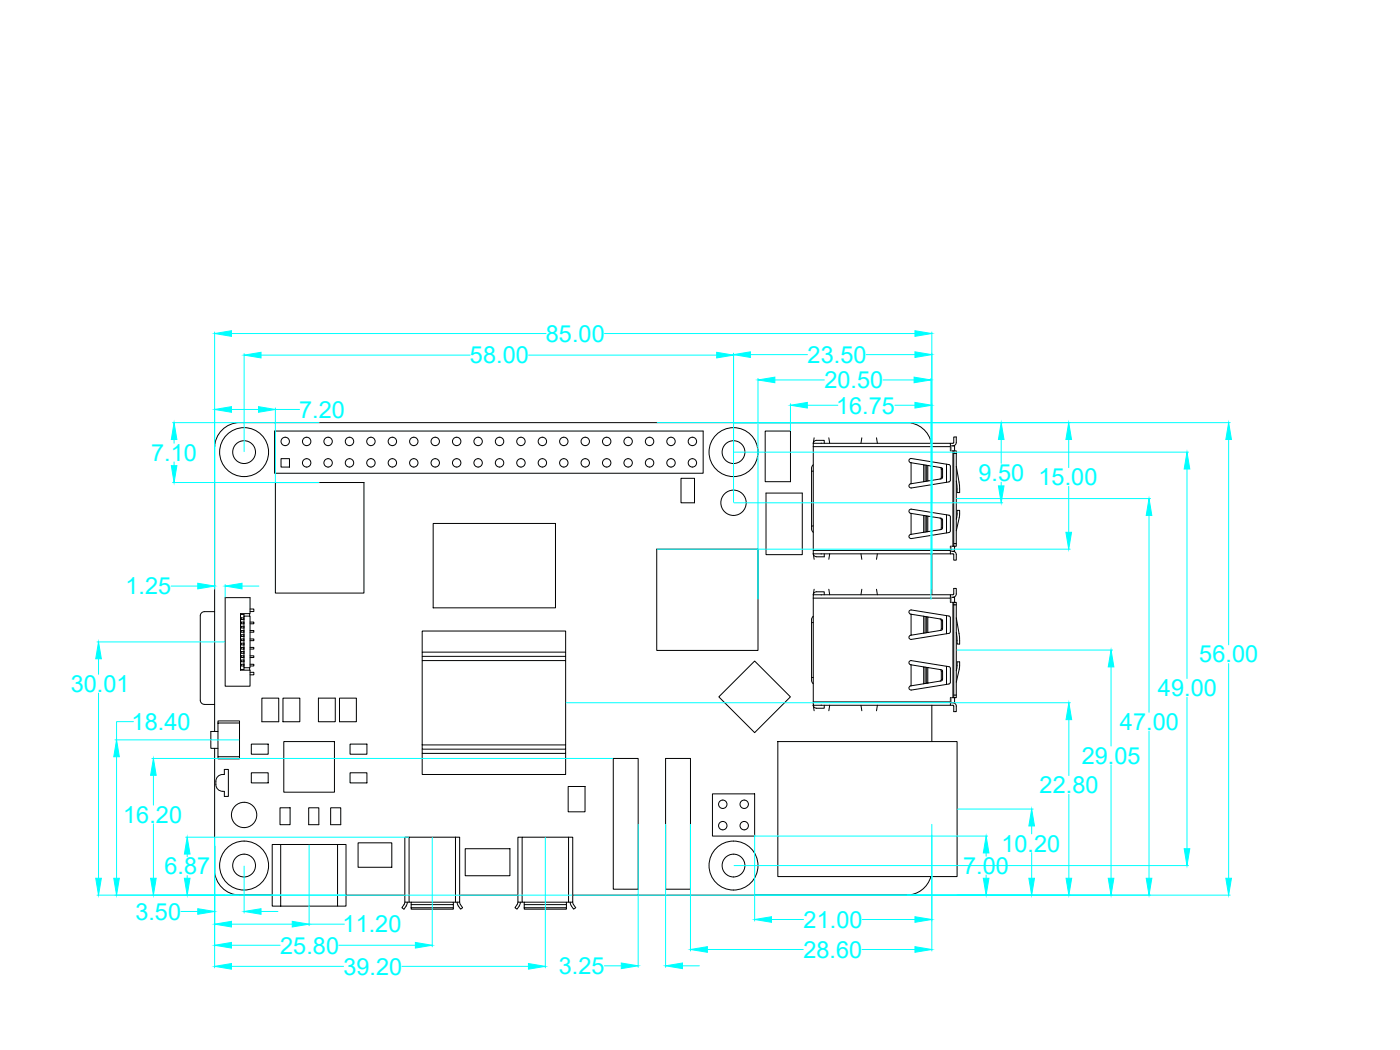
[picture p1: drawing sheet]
<svg xmlns="http://www.w3.org/2000/svg" width="1219mm" height="914mm" viewBox="0 0 1219 914" stroke-linecap="round" stroke-linejoin="round" font-family="sans-serif">
<!-- layer: 0 -->
<g fill="none" stroke="#000" stroke-width=".87">
<path d="M209 368a22 22 0 0 0-22 22v247M209 368h580M239 375h373v37h-373zM666 375h22v44h-22zM789 368a22 22 0 0 1 22 18M245 399h7v8h-7zM708 389h120v4h2M708 389v-3h120v3M708 389v90M709 381l-1 5 1-2h2l7-1v3M722 381l1 5M751 381l-1 5"/>
<path d="M763 381l1 5M828 386h2l1-5h2l-1 6-2 1M828 388h3v5M831 395v78h2v-78M831 395v-2h2v2M831 393h-1v83h1M831 395h2M593 417h12v21h-12zM708 405l-1 2v3M708 410h-1v48M793 403a1.9 1.9 0 0 1-1-2 1.9 1.9 0 0 1 2-2l32 6 2 1M793 403l11 2v14l-11 2"/>
<path d="M793 403v18M804 405h2v14h-2M806 405h1v14h-1M807 405h1M808 405l11 2 1 2-1 8-11 2zM808 419h-1M819 407h1l1 2h-1M821 409v7h-1M821 416l-1 1h-1M824 404v16M828 418l-2 2-32 5a1.9 1.9 0 0 1-2-2 1.9 1.9 0 0 1 1-2M828 406v12"/>
<path d="M833 406l2 15 1 8h-2l-1-10M240 420h77v96h-77zM667 429h32v54h-32zM377 456h107v73h-107zM708 458h-1v4l1 2M793 447l11 2v15l-11 1M793 447a1.9 1.9 0 0 1-1-2 1.9 1.9 0 0 1 2-2l32 6 2 1M793 447v18M804 449h2v14l-2 1M806 449h1v14h-1M807 449h1M808 449l11 3 1 8-1 1-11 2z"/>
<path d="M819 451h1l1 2h-1M821 453v7h-1M821 460l-1 1h-1M824 448v16M828 450v12M833 452l1-8h2v6l-3 12M572 478h88v88h-88zM808 463h-1M828 462l-2 2-32 5a1.9 1.9 0 0 1-2-2 1.9 1.9 0 0 1 1-2M830 476h-2v3M831 473v3h2v-3M831 476v4h-3"/>
<path d="M708 482l1 2 2 1h7v-3M708 482v-3h120v3M708 482l1 5M723 482l-1 5M750 482l1 5M764 482l-1 5M811 482v36M830 480l2 2 1 6h-2v-5l-1-1h-122M709 513l-1 5 1-2 2-1h7v3M722 513l1 5M751 513l-1 5M763 513l1 5"/>
<path d="M831 517v-5h2v5M831 517l-1 1h-2M833 517l-1 2-2 1M187 533h-9a4 4 0 0 0-4 3v74a4 4 0 0 0 4 3h9M196 520h22v14h-9v50h9v14h-22zM209 535h1M210 534v1h2v2M210 538h2v2h-2zM212 538h.1M212 540h.1M212 537h6v45h-6zM217 534v3"/>
<path d="M218 530h3v3h-3M708 537l-1 1v4M708 521h120v4h2M708 521v-3h120v3M708 521v90M793 535a1.9 1.9 0 0 1-1-2 1.9 1.9 0 0 1 2-2l32 5 2 2M804 537l-11-2v18l11-2M804 537h2v14h-2M804 537v14M806 537h1v14h-1M807 537h1M808 537l11 2 1 9-1 1-11 2z"/>
<path d="M819 539h1l1 2-1-1M824 536v16M828 538v12M828 520h3v5M831 525h2v2h-2zM831 527v78h2v-78M831 525h-1v83h1M833 538l2 15 1 8h-2l-1-10M210 549h2v2h-2zM210 542h2v1h-2zM210 556h2v2h-2zM210 553h2v1h-2z"/>
<path d="M210 545h2v2h-2zM212 551h.1M212 549h.1M212 543h.1M212 542h.1M212 556h.1M212 558h.1M218 556h3v2h-3M218 549h3v2h-3M218 542h3v1h-3M708 542h-1v48M808 551h-1"/>
<path d="M821 541v6l-1 1M821 547l-1 2h-1M828 550l-2 2-32 5a1.8 1.8 0 0 1-2-2 1.8 1.8 0 0 1 1-2M210 571h2v2h-2zM210 564h2v1h-2zM210 575h2v1h-2zM212 578h-2v2h2M212 560h-2v2h2M212 567h-2v2h2M212 560v2M212 567v2M212 578v2"/>
<path d="M212 560h.1M212 562h.1M212 567h.1M212 569h.1M212 578h.1M212 580h.1M212 564h.1M212 565h.1M212 571h.1M212 573h.1M218 578h3v2h-3M218 564h3v1h-3"/>
<path d="M218 571h3v2h-3M368 575h125v74h-125zM368 575v-3h125v3M368 572v-4h125v4M368 568v-18h125v18M793 579l11 2v14l-11 2M793 579v18M794 575a1.9 1.9 0 0 0-2 2 1.9 1.9 0 0 0 1 2M794 575l32 6 2 1M210 583v1M212 582v1h-3M217 582v2"/>
<path d="M218 585h3v3h-3M707 592l1 3M708 590h-1v3M804 581h2v14h-2M806 581h1v14h-1M807 581h1M808 581l11 2 1 2-1 8-11 2zM808 595h-1M819 583h1l1 2h-1M821 585v7h-1M821 592l-1 1h-1M824 580v16"/>
<path d="M828 594l-2 2-32 5a1.9 1.9 0 0 1-2-2 1.9 1.9 0 0 1 1-2M828 582v12M835 583l1-7h-2l-1 8M835 583l-2 11M228 608h15v21h-15zM246 608h15v21h-15zM277 608h15v21h-15zM296 608h14v21h-14zM626 607l31-31 31 31-31 31zM708 611h120v3h-120zM708 614l1 5M718 614v3h-7l-2-1-1-2"/>
<path d="M723 614l-1 5M750 614l1 5M764 614l-1 5M811 614v32M828 614h2l1 1M830 612l2 1 1 2M830 608h-2v3M831 605v3h2v-3M831 615v5h2v-5M831 608v4h-3M190 637h-6v15h6M190 630h19v29h-19z"/>
<path d="M190 630v-2h19v2M187 652v105a22 22 0 0 0 22 22M190 659v2h19v-2M219 648h15v9h-15zM247 646h44v44h-44zM305 648h15v9h-15zM368 649v3h125v-3M368 652v4h125v-4M368 656v18h125v-18M677 646h157v117h-157zM194 674a6 6 0 0 0-6 6v3a6 6 0 0 0 6 6M194 674h1v-4h4v24h-4v-5h-1"/>
<path d="M219 673h15v9h-15zM305 673h15v9h-15zM534 660h22v114h-22zM580 660h21v114h-21zM495 685h14v22h-14zM620 691h37v37h-37zM244 703h9v15h-9zM269 703h9v15h-9zM288 703h9v15h-9zM244 735h50v54h-50zM244 735h-7v54h7M294 735h7v54h-7"/>
<path d="M312 734h29v21h-29zM356 729h-3v57h3M397 729v57h-2M397 729h-41v57h2M397 729h3v57h-3M405 739h39v24h-39zM455 729h-4v57h4M495 729v57h-2M209 780h28M301 780h52M400 780h51M499 780h290"/>
<path d="M811 763a22 22 0 0 1-22 16M353 786l-3 5 2 1 2-3M355 786l-1 3M358 791h37v1h-37zM358 791v-3h37v3M358 788v-2h37v2M398 786l1 3M400 786l3 5-2 1-2-3M451 786l-1 2M453 786v2l-3 4-2-1 2-3M457 791h36v1h-36zM457 791v-3h36v3"/>
<path d="M457 788v-2h36v2M457 786h-2v-57h44v57h-4M497 786v2l3 4 1-1-2-5"/>
<circle cx="213" cy="394" r="21"/>
<circle cx="213" cy="394" r="10"/>
<circle cx="248" cy="384" r="4"/>
<circle cx="267" cy="384" r="4"/>
<circle cx="286" cy="384" r="4"/>
<circle cx="304" cy="384" r="4"/>
<circle cx="323" cy="384" r="4"/>
<circle cx="342" cy="384" r="4"/>
<circle cx="360" cy="384" r="4"/>
<circle cx="379" cy="384" r="4"/>
<circle cx="398" cy="384" r="4"/>
<circle cx="416" cy="384" r="4"/>
<circle cx="435" cy="384" r="4"/>
<circle cx="454" cy="384" r="4"/>
<circle cx="472" cy="384" r="4"/>
<circle cx="491" cy="384" r="4"/>
<circle cx="510" cy="384" r="4"/>
<circle cx="528" cy="384" r="4"/>
<circle cx="547" cy="384" r="4"/>
<circle cx="566" cy="384" r="4"/>
<circle cx="584" cy="384" r="4"/>
<circle cx="603" cy="384" r="4"/>
<circle cx="639" cy="394" r="21"/>
<circle cx="639" cy="394" r="10"/>
<circle cx="267" cy="403" r="4"/>
<circle cx="286" cy="403" r="4"/>
<circle cx="304" cy="403" r="4"/>
<circle cx="323" cy="403" r="4"/>
<circle cx="342" cy="403" r="4"/>
<circle cx="360" cy="403" r="4"/>
<circle cx="379" cy="403" r="4"/>
<circle cx="398" cy="403" r="4"/>
<circle cx="416" cy="403" r="4"/>
<circle cx="435" cy="403" r="4"/>
<circle cx="454" cy="403" r="4"/>
<circle cx="472" cy="403" r="4"/>
<circle cx="491" cy="403" r="4"/>
<circle cx="510" cy="403" r="4"/>
<circle cx="528" cy="403" r="4"/>
<circle cx="547" cy="403" r="4"/>
<circle cx="566" cy="403" r="4"/>
<circle cx="584" cy="403" r="4"/>
<circle cx="603" cy="403" r="4"/>
<circle cx="639" cy="438" r="11"/>
<circle cx="213" cy="710" r="11"/>
<circle cx="629" cy="719" r="4"/>
<circle cx="629" cy="700" r="4"/>
<circle cx="648" cy="700" r="4"/>
<circle cx="648" cy="719" r="4"/>
<circle cx="213" cy="754" r="21"/>
<circle cx="213" cy="754" r="10"/>
<circle cx="639" cy="754" r="21"/>
<circle cx="639" cy="754" r="10"/>
</g>
<g fill="#000" stroke="#000" stroke-width=".87">
<circle cx="715" cy="386" r=".1"/>
<circle cx="715" cy="614" r=".1"/>
</g>
<path d="M828 388v5M828 476v4M828 520v5M828 608v4" fill="none" stroke="#808080" stroke-width=".87"/>
<g fill="none" stroke="#0ff" stroke-width=".87">
<path d="M187 289v224M202 290h274M526 290h271M811 289v224M213 308v85M227 309h182M460 309h164M639 308v129M653 309h50M754 309h43M660 330v192M675 331h43"/>
<path d="M769 331h27M811 330v192M202 357h23M240 355v65M240 357h21M688 352v23M703 353h27M779 353h18M150 368h128M572 368h499M152 383v3M639 394h396"/>
<path d="M872 383v21M931 383v24M1070 383v179M152 402v4M872 420v3M1034 408v183M150 420h128M639 438h234M833 434h169M931 424v40M1001 449v171M572 478h360"/>
<path d="M149 510h23M196 509v11M211 510h14M84 559h112M86 574v13M833 566h136M1070 578v187M968 581v69M86 604v161M493 612h439M1034 607v132M116 628h-14v16"/>
<path d="M931 627v48M1001 637v128M100 644h108M102 659v106M132 660h402M134 675v26M968 666v99M931 692v73M134 717v48M556 718v124M580 718v124M601 718v110"/>
<path d="M811 718v110M834 705h66M898 719v7M162 729h194M187 730v113M269 736v70M376 730v94M475 730v113M657 727v75M658 728h202M163 744v2M213 754v41"/>
<path d="M639 754h396M859 743v3M898 742v23M84 780h414M163 762v3M500 780h571M859 762v3M158 794h14M227 794h15M202 805h53M269 805h31M672 801h28"/>
<path d="M751 801h46M202 823h42M295 823h67M616 827h84M751 827h46M202 842h97M350 842h110M526 841h15M594 841h15"/>
</g>
<g fill="#0ff" stroke="#0ff" stroke-width=".87">
<path d="M163 729l2 15h-4z"/>
<path d="M161 765h4l-2 15z"/>
<path d="M362 821l14 2-14 3z"/>
<path d="M187 823l15-2v5z"/>
<path d="M460 839l15 3-15 2z"/>
<path d="M187 842l15-3v5z"/>
<path d="M255 802l14 3-14 2z"/>
<path d="M187 805l15-3v5z"/>
<path d="M213 794l14-3v5z"/>
<path d="M172 791l15 3-15 2z"/>
<path d="M102 644l2 15h-5z"/>
<path d="M99 765h5l-2 15z"/>
<path d="M86 559l2 15h-5z"/>
<path d="M83 765h5l-2 15z"/>
<path d="M225 354l15 3-15 2z"/>
<path d="M187 357l15-3v5z"/>
<path d="M149 406h5l-2 14z"/>
<path d="M152 368l2 15h-5z"/>
<path d="M968 566l2 15h-5z"/>
<path d="M965 765h5l-2 15z"/>
<path d="M898 705l3 14h-5z"/>
<path d="M896 765h5l-3 15z"/>
<path d="M1001 434l2 15h-5z"/>
<path d="M998 765h5l-2 15z"/>
<path d="M1070 368l2 15h-4z"/>
<path d="M1068 765h4l-2 15z"/>
<path d="M187 290l15-2v5z"/>
<path d="M797 288l14 2-14 3z"/>
<path d="M541 839l15 2-15 3z"/>
<path d="M580 841l14-2v5z"/>
<path d="M601 827l15-3v5z"/>
<path d="M797 824l14 3-14 2z"/>
<path d="M196 510l15-2v5z"/>
<path d="M172 508l15 2-15 3z"/>
<path d="M688 353l15-3v5z"/>
<path d="M797 350l14 3-14 2z"/>
<path d="M657 801l15-3v5z"/>
<path d="M797 798l14 3-14 2z"/>
<path d="M213 309l14-2v5z"/>
<path d="M624 307l15 2-15 3z"/>
<path d="M1034 394l2 14h-5z"/>
<path d="M1031 739h5l-2 15z"/>
<path d="M928 464h5l-2 14z"/>
<path d="M931 368l2 15h-5z"/>
<path d="M660 331l15-3v5z"/>
<path d="M796 328l15 3-15 2z"/>
<path d="M869 423h5l-2 15z"/>
<path d="M872 368l2 15h-5z"/>
<path d="M639 309l14-3v5z"/>
<path d="M797 306l14 3-14 2z"/>
<path d="M134 660l2 15h-5z"/>
<path d="M131 765h5l-2 15z"/>
<path d="M931 612l2 15h-5z"/>
<path d="M928 765h5l-2 15z"/>
<path d="M859 728l2 15h-5z"/>
<path d="M856 765h5l-2 15z"/>
</g>
<g font-size="20.5" fill="#0ff">
<text x="475" y="298">85.00</text>
<text x="409" y="316">58.00</text>
<text x="703" y="316">23.50</text>
<text x="718" y="338">20.50</text>
<text x="261" y="364">7.20</text>
<text x="728" y="360">16.75</text>
<text x="132" y="401">7.10</text>
<text x="852" y="419">9.50</text>
<text x="904" y="423">15.00</text>
<text x="109" y="518">1.25</text>
<text x="1044" y="577">56.00</text>
<text x="62" y="603">30.01</text>
<text x="1008" y="606">49.00</text>
<text x="115" y="636">18.40</text>
<text x="975" y="636">47.00</text>
<text x="942" y="665">29.05</text>
<text x="905" y="691">22.80</text>
<text x="107" y="717">16.20</text>
<text x="872" y="742">10.20</text>
<text x="143" y="762">6.87</text>
<text x="839" y="761">7.00</text>
<text x="118" y="801">3.50</text>
<text x="700" y="808">21.00</text>
<text x="298" y="812">11.20</text>
<text x="244" y="830">25.80</text>
<text x="700" y="834">28.60</text>
<text x="299" y="849">39.20</text>
<text x="487" y="848">3.25</text>
</g>
</svg>
